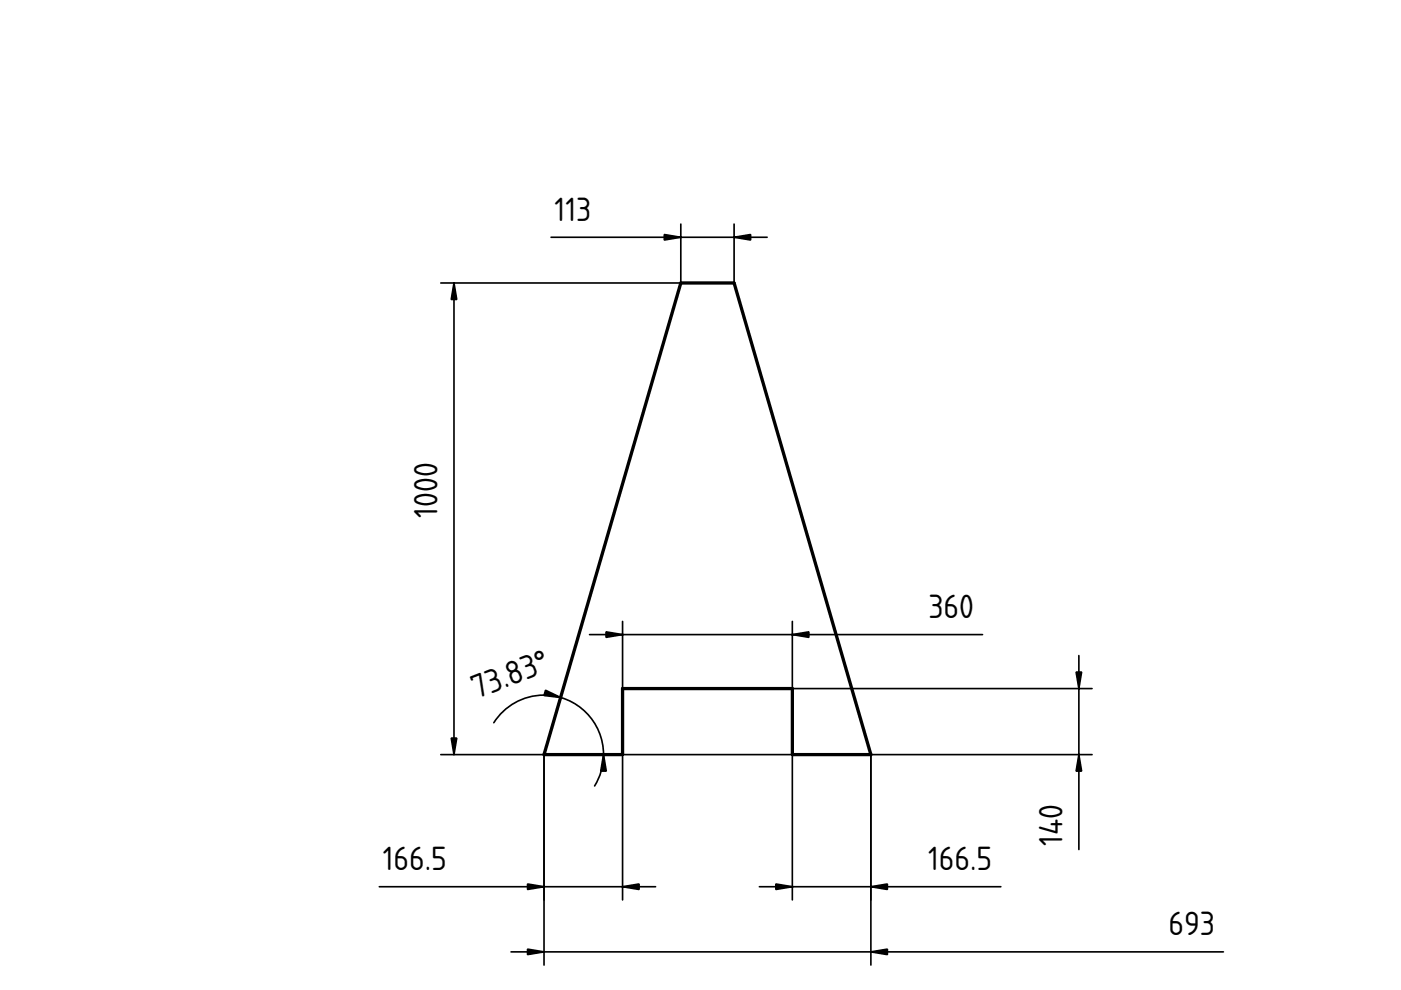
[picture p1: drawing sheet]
<svg xmlns="http://www.w3.org/2000/svg" width="297mm" height="210mm" viewBox="0 0 297 210" stroke-linecap="round" stroke-linejoin="round" font-family="sans-serif">
<path d="M144.3 60h11.3l29 100h-16.6v-14h-36v14h-16.7z" fill="none" stroke="#000" stroke-width=".7"/>
<g fill="none" stroke="#000" stroke-width=".35">
<path d="M96.3 60v100M116.8 50.3h45.8M144.3 47.5v12.5M155.6 47.5v12.5h-62.1M125 134.5h83.3M132 131.7v14.3M168 131.7v14.3h63.5M228.7 139v41.1M93.5 160h138M104.7 153.2a12.6 12.6 0 0 1 17.3-3.9 12.6 12.6 0 0 1 4.1 17.3M115.3 160v44.6M119.6 145.2l-3 10.3"/>
<path d="M132 160v30.8M168 160v30.8M184.6 160v44.6M80.4 188h58.6M161 188h51.2M108.3 201.8h151.1"/>
</g>
<g fill="#000" stroke="#000" stroke-width=".35">
<path d="M96.3 60l.5 3.5h-1.1zM140.8 49.7l3.5 .6-3.5 .6zM155.6 50.3l3.5-.6v1.2zM128.5 134l3.5 .5-3.5 .6zM168 134.5l3.5-.5v1.1zM95.7 156.5h1.1l-.5 3.5zM115.7 146.3l3.2 1.6-3.6-.4zM128 160l.5 3.5h-1.1zM228.2 142.5h1.1l-.6 3.5zM228.7 160l.6 3.5h-1.1zM111.8 187.4l3.5 .6-3.5 .6zM132 188l3.5-.6v1.2z"/>
<path d="M164.5 187.4l3.5 .6-3.5 .6zM184.6 188l3.5-.6v1.2zM111.8 201.2l3.5 .6-3.5 .6zM184.6 201.8l3.5-.6v1.2z"/>
</g>
<g font-size="6.7">
<text x="117.6" y="46.8">113</text>
<text x="92.8" y="109.8" transform="rotate(-90 92.8 109.8)">1000</text>
<text x="196.8" y="131">360</text>
<text x="101.1" y="148.3" transform="rotate(-21 101.1 148.3)">73.83°</text>
<text x="225.2" y="179.4" transform="rotate(-90 225.2 179.4)">140</text>
<text x="81.2" y="184.5">166.5</text>
<text x="196.8" y="184.5">166.5</text>
<text x="247.7" y="198.3">693</text>
</g>
</svg>
